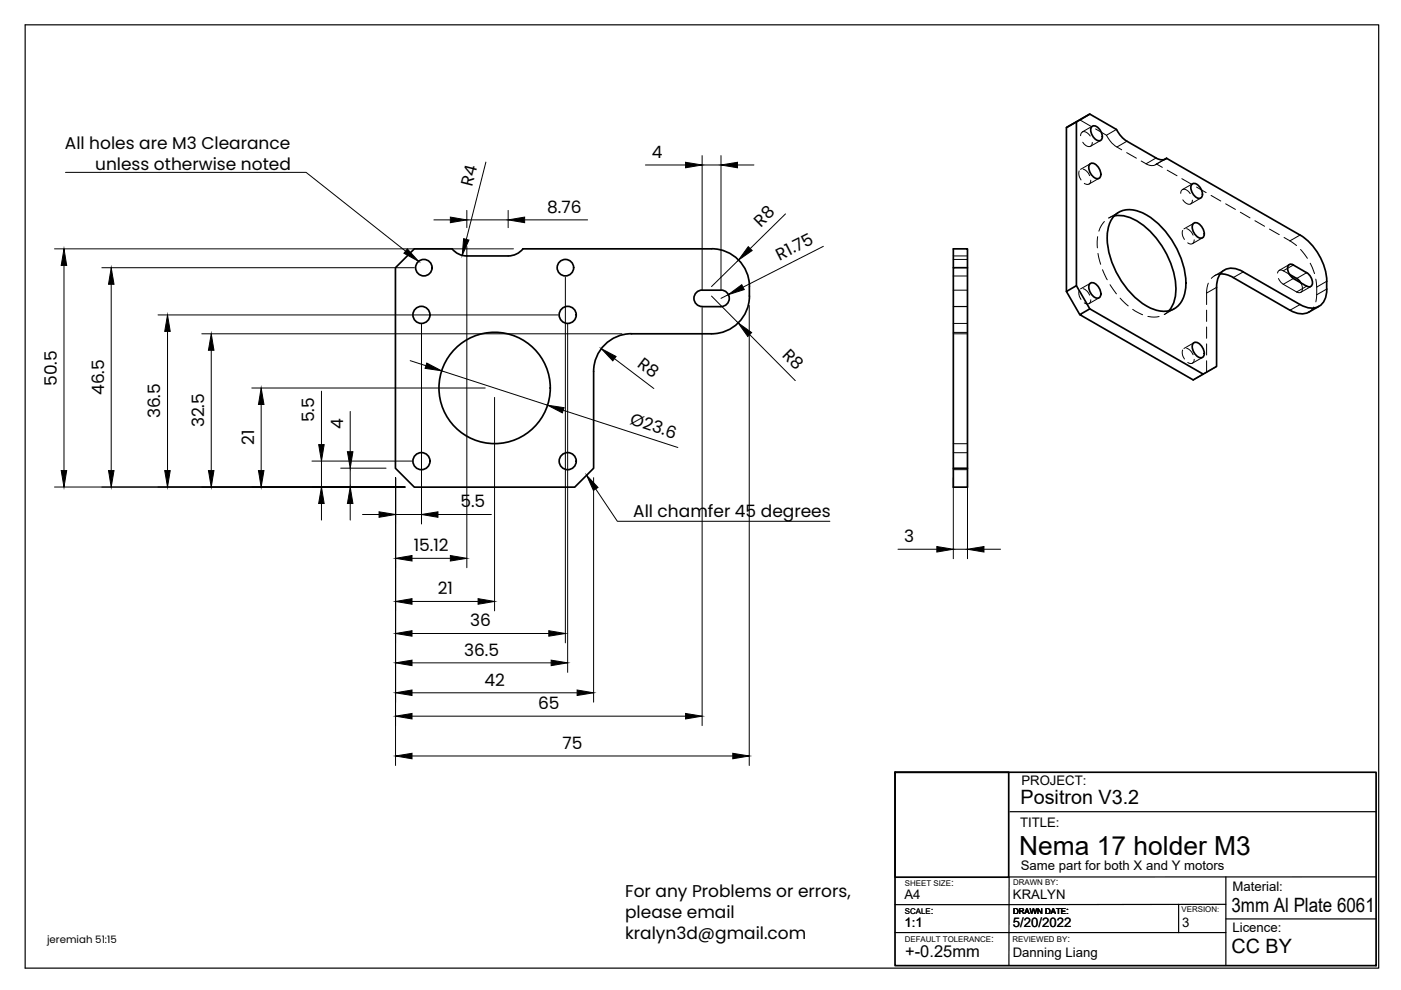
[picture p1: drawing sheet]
<svg xmlns="http://www.w3.org/2000/svg" width="297mm" height="210mm" viewBox="0 0 297 210" stroke-linecap="round" stroke-linejoin="round" font-family="sans-serif">
<!-- layer: Visible -->
<g fill="none" stroke="#000" stroke-width=".36">
<path d="M228.2 25.8l-2.1 1.2v34.8M231.1 24.2l-5 2.8M231.1 34.8a1.47 1.47 0 0 1 1.9 .9 1.48 1.48 0 0 1-.1 2.2 2.25 2.25 0 0 1-1.8-3.1zM231.5 26.8a1.5 1.5 0 0 1 2 1.2 1.34 1.34 0 0 1-.3 1.8 2.17 2.17 0 0 1-1.7-3zM245.1 33.5l-6.2-3.5-1.2-1.1-1-1.5-5.6-3.2-2.9 1.6v34.8l2.9 4.9 24 13.8 2.8-1.6v-16.8M245.1 33.5a1.94 1.94 0 0 0 2.2 .1M247.3 33.6l28.3 16.2a12.6 12.6 0 0 1 5.4 13.4 3.1 3.1 0 0 1-4.4 1.8l-13-7.3M247.3 33.6l-.4 .2M252.7 39.1a1.5 1.5 0 0 1 2 1.1 1.34 1.34 0 0 1-.3 1.8 2.17 2.17 0 0 1-1.7-2.9zM110.8 52.8h40.1M110.9 52.8a4 4 0 0 1-3.2 1.5h-8.7a4 4 0 0 1-3.1-1.5h-8.1l-4 4v42.5l4 4h34.1l4-4v-20.5a8 8 0 0 1 8-8M150.9 52.7a8 8 0 0 1 8 8.1"/>
<path d="M202.1 56.8v-4h3v50.5h-3v-4h3M205.1 56.8h-3v42.5M236.2 45.8a8.8 8.8 0 0 1 7.4 3 17.9 17.9 0 0 1 5.6 13.8 6 6 0 0 1-1.4 3.3M236.5 45.5a4.9 4.9 0 0 1 5.5-.5 17.7 17.7 0 0 1 9.4 16.3 4.7 4.7 0 0 1-7.2 4.1 17.7 17.7 0 0 1-9.4-16.2 5.8 5.8 0 0 1 1.7-3.7zM253 47.4a1.47 1.47 0 0 1 2 .9 1.48 1.48 0 0 1-.2 2.2 2.25 2.25 0 0 1-1.8-3.1zM258.7 58.1h.9l1.4 .5 13.1 7.5a3.7 3.7 0 0 0 3.4 .1M263.6 57.6a3.5 3.5 0 0 0-5 .7l-.6 1.6-.1 1M273.3 58.1l1.9 1.1 .6 .7M274.2 56.2l2.8 1.6M274.2 59l2.8 1.7M274.2 56.2a.75 .75 0 0 0-.8-.1 .75 .75 0 0 0-.4 .8 2.73 2.73 0 0 0 1.2 2.1M277 57.8a2.32 2.32 0 0 1 1 2.8l-.6 .2-.4-.1"/>
<path d="M133.9 70.8h17M148.9 61.5h4M148.9 65h4M148.9 61.5a1.75 1.75 0 0 0-1.8 1.7 1.75 1.75 0 0 0 1.8 1.8M152.9 61.5a1.75 1.75 0 0 1 1.7 1.7 1.75 1.75 0 0 1-1.7 1.8M158.9 60.8v2M158.9 62.8a8 8 0 0 1-8 8M228.2 60.6l-2.1 1.2 2.8 4.9M231.1 65.5l-2.2 1.2 24.1 13.9 2.1-1.3M231.1 60.1a1.47 1.47 0 0 1 1.9 1 1.48 1.48 0 0 1-.1 2.1 2.25 2.25 0 0 1-1.8-3.1zM253 72.7a1.47 1.47 0 0 1 2 1 1.48 1.48 0 0 1-.2 2.1 2.25 2.25 0 0 1-1.8-3.1zM279.6 65l-2.1 1.2"/>
<circle cx="89.9" cy="56.8" r="1.75"/>
<circle cx="119.9" cy="56.8" r="1.75"/>
<circle cx="89.4" cy="66.8" r="1.81"/>
<circle cx="120.4" cy="66.8" r="1.81"/>
<circle cx="89.4" cy="97.8" r="1.81"/>
<circle cx="104.9" cy="82.3" r="11.8"/>
<circle cx="120.4" cy="97.8" r="1.81"/>
</g>
<!-- layer: Hidden -->
<g fill="none" stroke="#000" stroke-width=".21">
<path d="M228.8 36.2a2.24 2.24 0 0 0 .4 2M228.9 25.4l2.3 1.3M229.1 28.8a.82 .82 0 0 1 .6-.9 .82 .82 0 0 1 .9 .4l.5 .5M229.6 30.2a1.13 1.13 0 0 0 1.9 .5l.1-.5M229.7 35.9l.6 .3 .7 1M231.2 34.7l-2.1 1.2M231.3 38.2a.79 .79 0 0 1-.5 .9 .79 .79 0 0 1-.9-.2M231.6 26.7l-2.1 1.3M232.3 27.3l2.3 1.4M233 37.8l-2.1 1.2M233.3 29.8l-2.1 1.2M236.7 27.4l-2.1 1.3a6.3 6.3 0 0 0 3.2 3.1"/>
<path d="M238.9 32.4l2 1.1M242 34.1l1.7 .9 1 .1 .5-.3M245.2 34.8l1.2 .7M246.9 33.8l-1.7 1M247.1 33.7l-2.1 1.2M247.5 36.1l2.1 1.2M250.6 37.9l2 1.2M252.8 39l-2.1 1.2M253.7 39.7l2 1.1M202.1 54.3h3M202.1 55h3M202.1 58.5h3"/>
<path d="M232.7 50.2v2.3M232.8 53.7l.6 2.3M233.8 57.2l1 2.1M234.1 47l-.6 .8-.5 1.2M237.2 45l-2.1 1.2 1.1-.4M250.3 41a.82 .82 0 0 1 .6-.9 .82 .82 0 0 1 1 .4l.4 .6M250.8 48.9a2.11 2.11 0 0 0 .3 1.9M250.8 42.4a1.31 1.31 0 0 0 1.8 .7l.2-.7M251.6 48.5l.9 .6 .5 .8M253.2 47.3l-2.2 1.2M253.2 50.8a.79 .79 0 0 1-.4 .9 .79 .79 0 0 1-1-.2M254.6 42l-2.1 1.2"/>
<path d="M255 50.4l-2.2 1.3M256.8 41.4l2 1.2M258.7 58.1a2.51 2.51 0 0 0-1.9 .9M259.6 57.2l-2.1 1.3M259.9 43.2l2 1.2M263 45l2 1.2M266.1 46.8l2 1.2M269.2 48.6l2 1.2M270.9 57.9a.72 .72 0 0 1 .4-.6 .72 .72 0 0 1 .8 .1l1.2 .7M271.1 59l.5 .9 .5 .4 2.8 1.6a.83 .83 0 0 0 1.1 0 .83 .83 0 0 0 .1-1.1l-.3-.8M272.2 50.3l2.7 1.8M273.3 56.1l-2.1 1.2"/>
<path d="M275.7 52.9l1.5 1.9M277.8 55.8l.9 2.2M279 59.2l.2 1.7-.2 3.1M202.1 70.8h3M202.1 65h3M202.1 61.5h3M202.1 68.6h3M202.1 70.5h3M228.8 61.6a2.21 2.21 0 0 0 .4 1.9M229.7 61.2l.8 .6 .5 .8M231.2 60l-2.1 1.2M231.3 63.6a.79 .79 0 0 1-.5 .8 .79 .79 0 0 1-.9-.2"/>
<path d="M233 63.2l-2.1 1.2M235.4 60.4l1.3 1.9M237.5 63.2l1.7 1.7M240.2 65.6l2.1 1.1M243.4 67.1l1.3 .1 1-.1M249 65.5l-2.2 1.2 1-.8M250.8 74.2a2.14 2.14 0 0 0 .3 1.9M251.6 73.8l.6 .4 .8 1M253.2 72.7l-2.2 1.2M253.2 76.2a.79 .79 0 0 1-.4 .8 .79 .79 0 0 1-1-.2M255 75.8l-2.2 1.2M255.8 76.5v2.4l2.1-1.2"/>
<path d="M255.8 65.8v2.3M255.8 69.3v2.4M255.8 72.9v2.4M255.8 78.9l-2.8 1.7M256.2 60l-.1 .4a11.6 11.6 0 0 0-.3 4.2M277.9 60.8l-2.1 1.2M278.5 65.1l-1 1.1M202.1 94.1h3M202.1 96h3M202.1 99.6h3"/>
</g>
<!-- layer: Hidden Narrow -->
<path d="M238.9 29.9l-2.1 1.3M245.1 33.5l-2.1 1.2M273 56.9l-.9 .5M274.2 59l-2.1 1.3M275.6 49.8l-2.1 1.3M281.3 59.6l-2.1 1.3M257.9 60.9l-2.1 1.2M277 60.7l-2.1 1.2M281.3 61.3l-2.1 1.2" fill="none" stroke="#000" stroke-width=".21"/>
<!-- layer: Visible Narrow -->
<path d="M263.6 57.7l-2.1 1.2M274.2 56.2l-1.2 .7M277 57.8l-2.1 1.2M275.6 64.6l-2.1 1.2" fill="none" stroke="#000" stroke-width=".21"/>
<!-- layer: Border -->
<path d="M5.3 5.3h287v200h-287z" fill="none" stroke="#000" stroke-width=".25"/>
<!-- layer: TitleBlock -->
<path d="M189.8 163.7h102v41h-102zM189.8 163.7h24.1v22.3h-24.1z" fill="none" stroke="#000" stroke-width=".36"/>
<path d="M214.1 172.1h77.7M189.8 197.7h70.1M249.9 191.7v6M259.9 194.8h31.9M259.9 185.9v18.8M259.9 191.7l-70.1 .1M291.8 185.9h-77.8l-.1 18.8" fill="none" stroke="#000" stroke-width=".25"/>
<!-- layer: Dimensions -->
<g fill="none" stroke="#000" stroke-width=".21">
<path d="M103 34.4l-4.1 16.4M136.8 35h8.6M148.9 33v28.3M148.9 35h4M152.9 33v28.3M156.4 35h3.5M11.6 52.8h97.3M13.6 56.3v43.5M21.6 56.8h66.3M92 46.6h3.5M99 44.6v3.7M99 52.3v68.1"/>
<path d="M99 46.6h8.7M107.7 44.6v3.7M111.2 46.6h13.4M119.9 58.8v77.5M156.6 55.2l-5.7 5.6M166.5 45.4l-7.4 7.3M174.6 52.2l-17.1 8.7M23.6 60.3v39.5M33.5 66.8h84.9M35.5 70.3v29.5M42.8 70.8h89.1M44.8 74.3v25.5"/>
<path d="M87 76.5l3.3 1M89.4 68.8v42.3M93.6 78.6l22.5 7.3M120.4 68.8v73.8M130.3 76l8.3 6.4M148.9 65.3v88.6M150.9 62.8l5.6 5.6M154.4 62.5l-1.5 .8M158.9 64.8v97.5M158.9 70.9l9.7 9.8M53.4 82.3h49.5M55.4 85.8v14"/>
<path d="M66.1 97.8h21.3M68.2 82.9v11.4M68.2 97.8v5.5M72.2 99.3h9.7M74.3 87.2v8.6M74.3 99.3v4M104.9 84.3v45.2M119.4 87l24.3 7.9M11.6 103.3h74.3M68.2 106.8v3.5M74.3 106.8v3.5M76.9 109.1h3.5"/>
<path d="M83.9 101.3v61M83.9 109.1h5.5M87.4 118.4h8.1M92.9 109.1h11.3M125.9 101.3v47.6M190.4 116.5h8.2M202.1 101.3v17.2M202.1 116.5h3M205.1 101.3v17.2M208.6 116.5h3.5M87.4 127.5h14M87.4 134.3h29"/>
<path d="M87.4 140.5h29.5M87.4 146.9h35M87.4 151.8h58M87.4 160.3h68"/>
</g>
<g fill="#000" stroke="#000" stroke-width=".21">
<path d="M145.4 34.4l3.5 .6-3.5 .6zM152.9 35l3.5-.6v1.2zM13.6 52.8l.5 3.5h-1.1zM95.5 46l3.5 .6-3.5 .6zM98.3 50.6l1.1 .3-1.4 3.2zM107.7 46.6l3.5-.6v1.2zM158.6 52.3l.9 .8-2.9 2.1zM23.6 56.8l.6 3.5h-1.2zM35.5 66.8l.6 3.5h-1.2zM44.8 70.8l.6 3.5h-1.2zM90.5 77l3.1 1.6-3.5-.5zM127.5 73.9l3.1 1.7-.7 .9z"/>
<path d="M154.4 62.5l2.9-2.1 .5 1zM156.5 68.4l2.9 2.1-.9 .8zM13 99.8h1.1l-.5 3.5zM23 99.8h1.2l-.6 3.5zM34.9 99.8h1.2l-.6 3.5zM44.2 99.8h1.2l-.6 3.5zM54.8 99.8h1.2l-.6 3.5zM55.4 82.3l.6 3.5h-1.2zM67.6 94.3h1.1l-.5 3.5zM73.7 95.8h1.1l-.5 3.5zM116.1 85.9l3.5 .5-.4 1.1zM68.2 103.3l.5 3.5h-1.1z"/>
<path d="M74.3 103.3l.5 3.5h-1.1zM80.4 108.5l3.5 .6-3.5 .6zM83.9 118.4l3.5-.6v1.1zM89.4 109.1l3.5-.6v1.2zM95.5 117.8l3.5 .6-3.5 .5zM198.6 115.9l3.5 .6-3.5 .5zM205.1 116.5l3.5-.6v1.1zM83.9 127.5l3.5-.6v1.2zM83.9 134.3l3.5-.6v1.2zM83.9 140.5l3.5-.5v1.1zM101.4 126.9l3.5 .6-3.5 .6zM116.4 133.7l3.5 .6-3.5 .6z"/>
<path d="M116.9 140l3.5 .5-3.5 .6zM83.9 146.9l3.5-.6v1.2zM83.9 160.3l3.5-.6v1.2zM83.9 151.8l3.5-.5v1.1zM122.4 146.3l3.5 .6-3.5 .6zM145.4 151.3l3.5 .5-3.5 .6zM155.4 159.7l3.5 .6-3.5 .6z"/>
</g>
<!-- layer: Annotations -->
<path d="M86.4 52.8l2.4 2.6-3.2-1.7zM124.4 100.8l2.4 2.5-1 .7z" fill="#000" stroke="#000" stroke-width=".21"/>
<path d="M13.9 36.5h51l21.1 16.7M126.3 103.7l4.6 6.8h45.1" fill="none" stroke="#000" stroke-width=".21"/>
<text font-size="5.6" x="216.1" y="181.2">Nema 17 holder M3</text>
<g font-size="4.2">
<text x="216.4" y="170.6">Positron V3.2</text>
<text x="261.1" y="193.3">3mm Al Plate 6061</text>
<text x="261.1" y="202.1">CC BY</text>
</g>
<g font-size="3.6">
<text x="13.8" y="31.6">All holes are M3 Clearance</text>
<text x="138.2" y="33.5">4</text>
<text x="20.2" y="36">unless otherwise noted</text>
<text x="100.1" y="39.7" transform="rotate(-76 100.1 39.7)">R4</text>
<text x="116" y="45.1">8.76</text>
<text x="161.3" y="48.3" transform="rotate(-45 161.3 48.3)">R8</text>
<text x="165.3" y="55.2" transform="rotate(-27 165.3 55.2)">R1.75</text>
<text x="135" y="77.7" transform="rotate(37 135 77.7)">R8</text>
<text x="165.7" y="75.5" transform="rotate(45 165.7 75.5)">R8</text>
<text x="12" y="81.8" transform="rotate(-90 12 81.8)">50.5</text>
<text x="22.1" y="83.8" transform="rotate(-90 22.1 83.8)">46.5</text>
<text x="34" y="88.7" transform="rotate(-90 34 88.7)">36.5</text>
<text x="66.6" y="89.5" transform="rotate(-90 66.6 89.5)">5.5</text>
<text x="133.4" y="89.9" transform="rotate(18 133.4 89.9)">Ø23.6</text>
<text x="43.3" y="90.6" transform="rotate(-90 43.3 90.6)">32.5</text>
<text x="53.9" y="94.3" transform="rotate(-90 53.9 94.3)">21</text>
<text x="72.7" y="90.9" transform="rotate(-90 72.7 90.9)">4</text>
<text x="97.6" y="107.6">5.5</text>
<text x="134.3" y="109.6">All chamfer 45 degrees</text>
<text x="87.7" y="116.9">15.12</text>
<text x="191.7" y="114.9">3</text>
<text x="92.8" y="126">21</text>
<text x="99.7" y="132.8">36</text>
<text x="98.4" y="139">36.5</text>
<text x="102.7" y="145.4">42</text>
<text x="114.1" y="150.3">65</text>
<text x="119.3" y="158.8">75</text>
<text x="132.5" y="190.3">For any Problems or errors,</text>
<text x="132.5" y="194.7">please email</text>
<text x="132.5" y="199.1">kralyn3d@gmail.com</text>
</g>
<text font-size="3.5" x="191.9" y="202.9">+-0.25mm</text>
<g font-size="2.8">
<text x="216.6" y="166.5">PROJECT:</text>
<text x="216.3" y="175.4">TITLE:</text>
<text x="216.4" y="184.5">Same part for both X and Y motors</text>
<text x="191.7" y="190.6">A4</text>
<text x="214.8" y="190.6">KRALYN</text>
<text x="261.3" y="188.9">Material:</text>
<text x="191.7" y="196.6">1:1</text>
<text x="214.7" y="196.6">5/20/2022</text>
<text x="250.7" y="196.5">3</text>
<text x="261.3" y="197.6">Licence:</text>
<text x="214.7" y="203">Danning Liang</text>
</g>
<text font-size="2.2" x="10" y="200">jeremiah 51:15</text>
<g font-size="2.1">
<text x="201.6" y="187.9">:</text>
<text x="223.8" y="187.6">:</text>
<text x="197.4" y="193.7">:</text>
<text x="226.1" y="193.7">:</text>
<text x="210.1" y="199.7">:</text>
<text x="226.3" y="199.8">:</text>
</g>
<g font-size="1.7">
<text x="191.9" y="187.9">SHEET SIZE</text>
<text x="214.8" y="187.6">DRAWN BY</text>
<text x="191.9" y="193.7">SCALE</text>
<text x="214.8" y="193.7">DRAWN DATE</text>
<text x="250.5" y="193.4">VERSION:</text>
<text x="191.8" y="199.7">DEFAULT TOLERANCE</text>
<text x="214.7" y="199.8">REVIEWED BY</text>
</g>
</svg>
